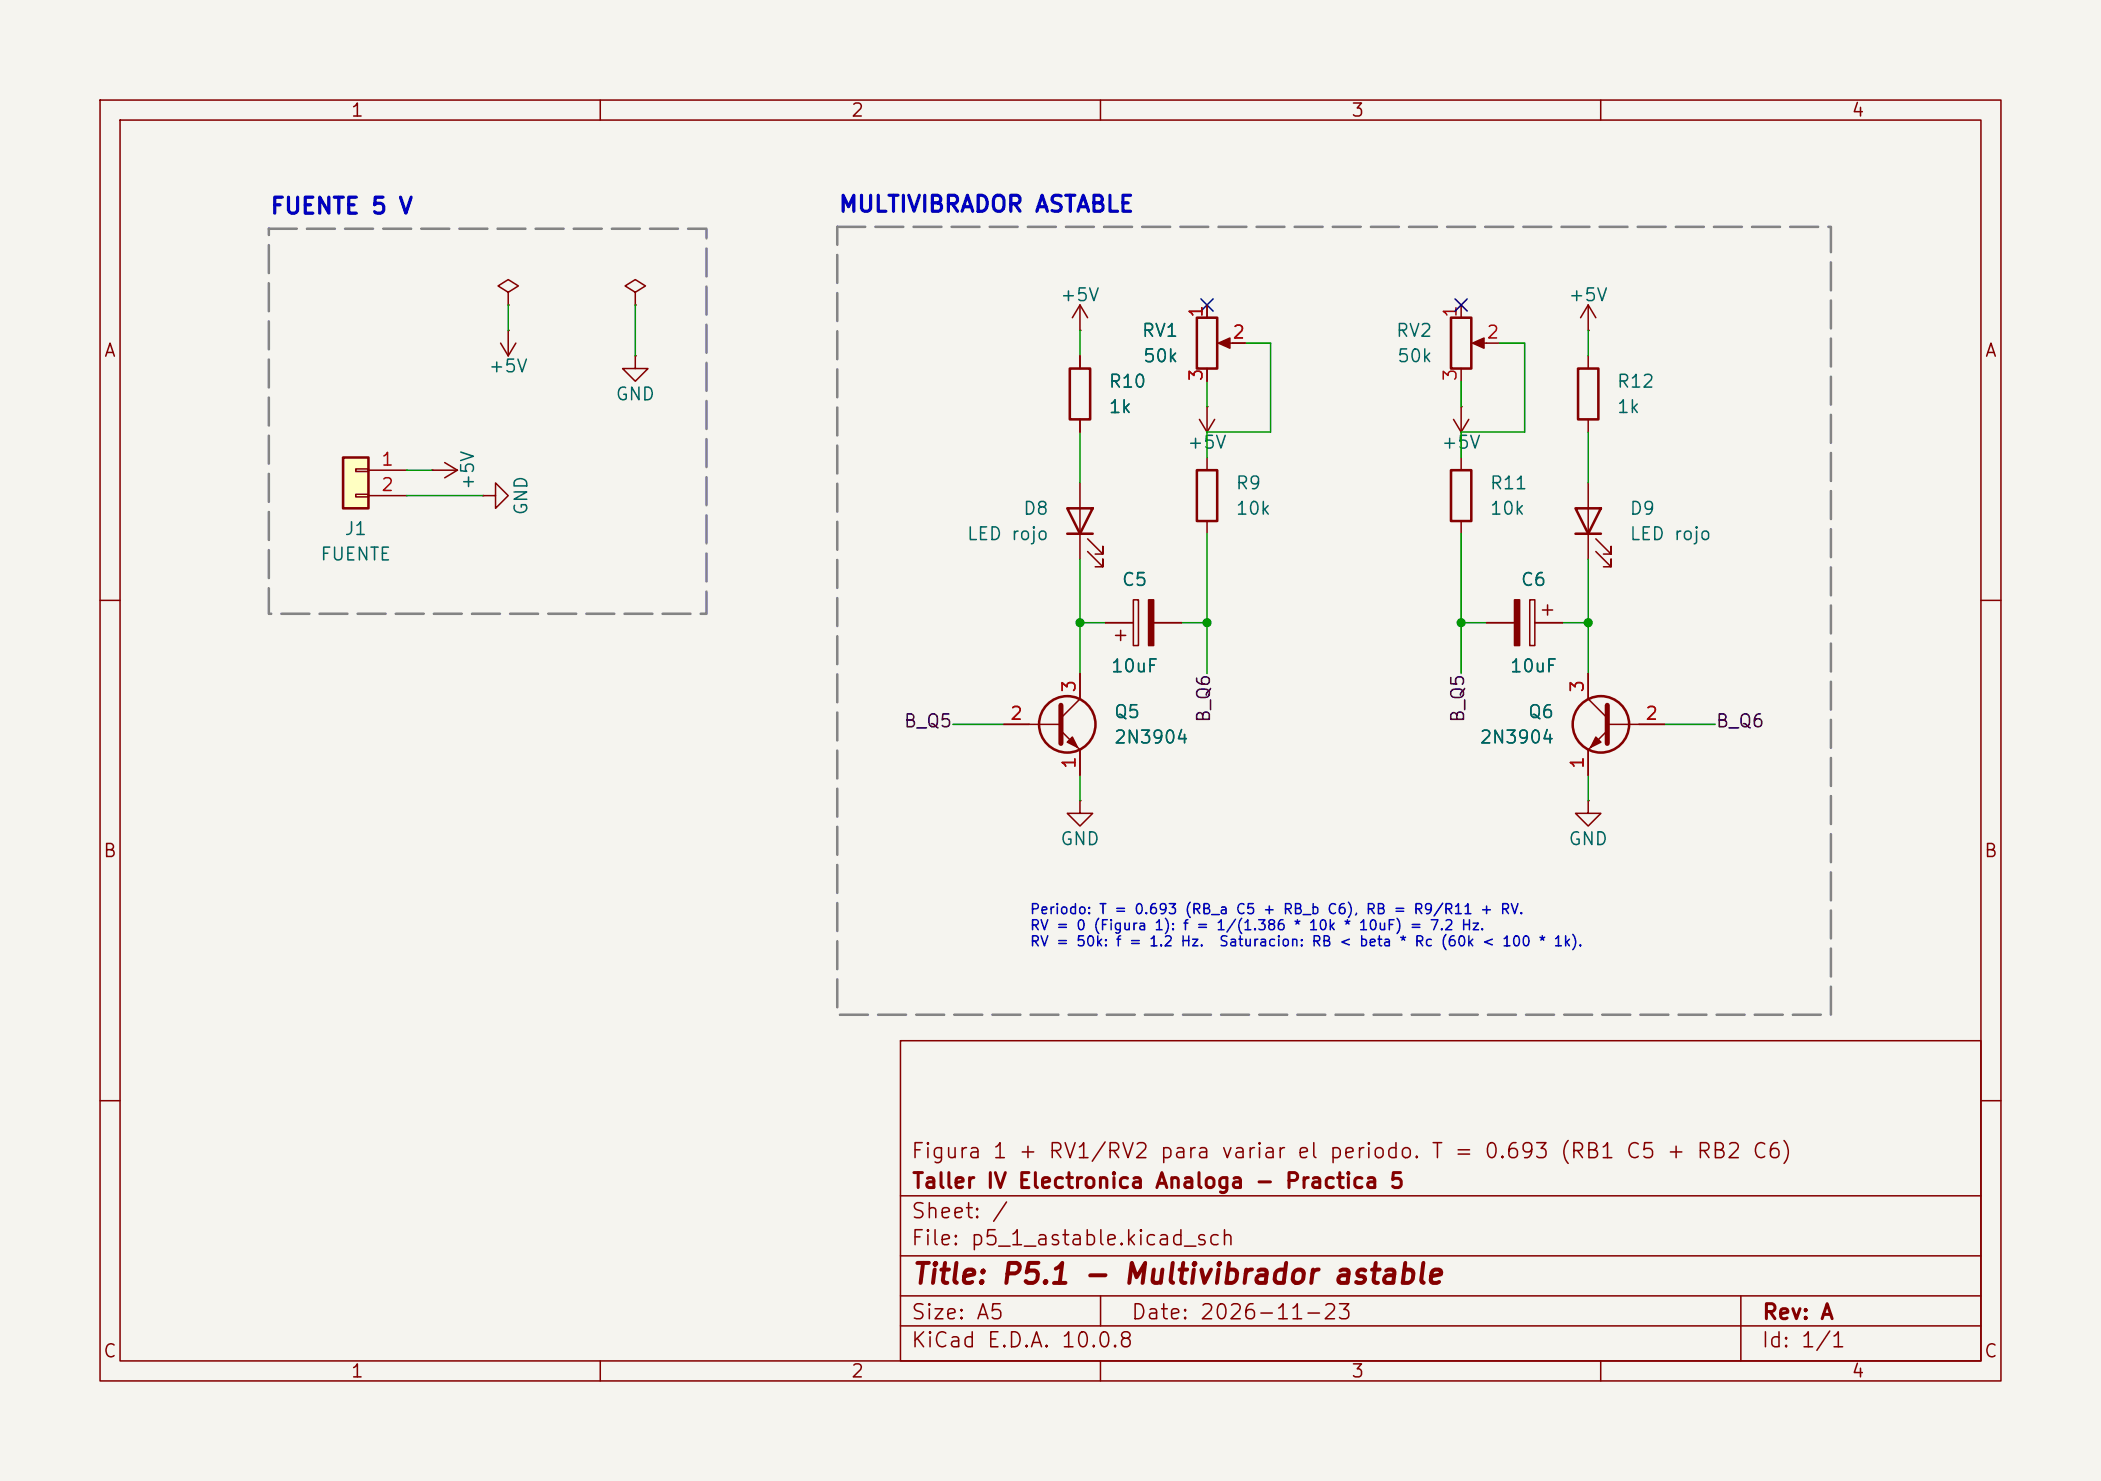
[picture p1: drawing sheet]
<svg xmlns="http://www.w3.org/2000/svg" width="210mm" height="148mm" viewBox="0 0 210 148" stroke-linecap="round" stroke-linejoin="round" font-family="sans-serif">
<path d="M0 0h210v148h-210z" fill="#f5f4ef" stroke="#f5f4ef" stroke-width=".1"/>
<g fill="none" stroke="#840000" stroke-width=".15">
<path d="M10 10h190v128h-190zM12 12h186v124h-186zM60 10v2M110 10v2M160 10v2M50 34.3l.8 1.3M50.8 29.2l1-.6-1-.7-1 .7 1 .6v1.3M50.8 30.5h.1M50.8 33h.1M50.8 33v2.6M51.6 34.3l-.8 1.3M63.5 35.6v1.2h1.3l-1.3 1.3-1.3-1.3h1.3"/>
<path d="M63.5 35.6h.1M63.5 29.2l1-.6-1-.7-1 .7 1 .6v1.3M63.5 30.5h.1M43.2 47h.1M43.2 47h2.5M44.4 46.2l1.3 .8M45.7 47l-1.3 .8M107.9 48.3v7.6M108.7 55.1l1.5 1.5v-.7v.7h-.7M108.7 53.8l1.5 1.6v-.8v.8h-.7M113.3 59.9h.5v4.6h-.5zM145.3 41.9l.7 1.3"/>
<path d="M146 40.6h.1M146 40.6v2.6M146.8 41.9l-.8 1.3M158.7 48.3v7.6M159.5 55.1l1.5 1.5v-.7v.7h-.7M159.5 53.8l1.5 1.6v-.8v.8h-.7M10 60h2M100.3 72.4h5.7M106 73l1.9 1.9v2.6M107.9 67.3v2.6l-1.9 1.9M110.5 62.2h2.8M111.5 63.5h1"/>
<path d="M112 63v1M115.3 62.2h2.8M198 60h2M10 110h2M90 104h108v32h-108zM90 119.5h108M198 110h2M60 136v2M90 132.5h108M90 129.5h108M90 125.5h108M110 136v2"/>
<path d="M110 129.5v3M160 136v2M174 129.5v6.5"/>
</g>
<g fill="#840000" stroke="#840000" stroke-width=".15">
<path d="M114.8 59.9h.5v4.6h-.5z"/>
<path d="M107.2 73.7l.5 1-1-.5z"/>
</g>
<path d="M106 70.5v3.8" fill="none" stroke="#840000" stroke-width=".51"/>
<g fill="none" stroke="#840000" stroke-width=".25">
<path d="M106.7 50.8h2.5l-1.3 2.5zM106.7 53.3h2.5M157.5 50.8h2.5l-1.3 2.5zM157.5 53.3h2.5"/>
<circle cx="106.7" cy="72.4" r="2.82"/>
</g>
<path d="M34.3 45.7h2.5v5.1h-2.5z" fill="#ffffc2"/>
<g fill="none" stroke="#840000" stroke-width=".25">
<path d="M106.9 36.8h2.1v5.1h-2.1zM119.6 31.8h2.1v5h-2.1zM145 31.8h2.1v5h-2.1zM157.7 36.8h2.1v5.1h-2.1zM34.3 45.7h2.5v5.1h-2.5zM119.6 47h2.1v5.1h-2.1zM145 47h2.1v5.1h-2.1z"/>
<circle cx="160" cy="72.4" r="2.82"/>
</g>
<g fill="none" stroke="#840000" stroke-width=".15">
<path d="M107.9 33h.1M107.9 30.5l-.7 1.3M107.9 30.5l.8 1.3M107.9 30.5v2.5M107.9 35.6v1.2M120.6 30.5v1.3M120.6 36.8v1.3M122.2 34.3h2.3M146 30.5v1.3M146 36.8v1.3M147.6 34.3h2.3M158.7 33h.1"/>
<path d="M158.7 30.5v2.5M158.7 35.6v1.2M158.7 30.5l-.7 1.3M158.7 30.5l.8 1.3M35.6 46.9h1.2v.2h-1.2zM35.6 49.4h1.2v.3h-1.2zM36.8 47h3.8M36.8 49.5h3.8M48.3 49.5h1.2v-1.2l1.3 1.2-1.3 1.3v-1.3M48.3 49.5h.1M107.9 41.9v1.3M119.9 41.9l.7 1.3"/>
<path d="M120.6 40.6h.1M120.6 40.6v2.6M120.6 45.7v1.3M120.6 52.1v1.2M121.4 41.9l-.8 1.3M146 45.7v1.3M146 52.1v1.2M152.9 59.9h.5v4.6h-.5zM158.7 41.9v1.3M100.3 72.4h2.6M107.9 67.3v2.6M107.9 74.9v2.6"/>
<path d="M110.5 62.2h2.8M115.3 62.2h2.8M148.6 62.2h2.8M153.4 62.2h2.8M154.2 61h1M154.7 60.5v1M158.7 67.3v2.6l2 1.9M160.7 72.4h5.7M160.7 73l-2 1.9v2.6M107.9 80v1.3h1.3l-1.3 1.3-1.2-1.3h1.2M107.9 80h.1M158.7 80v1.3h1.3l-1.3 1.3-1.2-1.3h1.2"/>
<path d="M158.7 80h.1"/>
</g>
<path d="M160.7 70.5v3.8" fill="none" stroke="#840000" stroke-width=".51"/>
<g fill="#840000" stroke="#840000" stroke-width=".15">
<path d="M159.5 73.7l.5 .5-1 .5z"/>
<path d="M151.4 59.9h.5v4.6h-.5z"/>
<path d="M121.8 34.3l1.1-.5v1z"/>
<path d="M147.2 34.3l1.1-.5v1z"/>
</g>
<g fill="none" stroke="#009600" stroke-width=".15">
<path d="M50.8 30.5v2.5M63.5 30.5v5.1M107.9 33v2.6M120.6 38.1v2.5M124.5 34.3h2.5v8.9h-6.4v2.5M146 38.1v2.5M149.9 34.3h2.5v8.9h-6.4v2.5M158.7 33v2.6M40.6 47h2.6M40.6 49.5h7.7M107.9 43.2v5.1M107.9 55.9v11.4"/>
<path d="M120.6 53.3v14M146 53.3v14M158.7 43.2v5.1M158.7 55.9v11.4M95.2 72.4h5.1M107.9 62.2h2.6M107.9 77.5v2.5M118.1 62.2h2.5M146 62.2h2.6M156.2 62.2h2.5M158.7 77.5v2.5M166.4 72.4h5"/>
</g>
<path d="M120 29.9l1.3 1.2M121.3 29.9l-1.3 1.2M145.4 29.9l1.3 1.2M146.7 29.9l-1.3 1.2" fill="none" stroke="#000084" stroke-width=".15"/>
<path d="M26.9 22.9h43.7v38.4h-43.7zM83.7 22.7h99.3v78.7h-99.3z" fill="none" stroke="#848484" stroke-width=".25" stroke-dasharray="2.8 1"/>
<g fill="#009600">
<circle cx="120.6" cy="62.2" r=".46"/>
<circle cx="107.9" cy="62.2" r=".46"/>
<circle cx="146" cy="62.2" r=".46"/>
<circle cx="158.7" cy="62.2" r=".46"/>
</g>
<text font-size="2" fill="#840000" x="91" y="128.8">Title: P5.1 - Multivibrador astable</text>
<g font-size="1.6" fill="#0000c2">
<text x="26.9" y="21.8">FUENTE 5 V</text>
<text x="83.7" y="21.6">MULTIVIBRADOR ASTABLE</text>
</g>
<g font-size="1.5" fill="#840000">
<text x="91" y="116.1">Figura 1 + RV1/RV2 para variar el periodo. T = 0.693 (RB1 C5 + RB2 C6)</text>
<text x="91.1" y="119.1">Taller IV Electronica Analoga - Practica 5</text>
<text x="91" y="124.8">File: p5_1_astable.kicad_sch</text>
<text x="91" y="122.1">Sheet: /</text>
<text x="91" y="135">KiCad E.D.A. 10.0.8</text>
<text x="91" y="132.2">Size: A5</text>
<text x="113" y="132.2">Date: 2026-11-23</text>
<text x="176" y="135">Id: 1/1</text>
<text x="176.1" y="132.2">Rev: A</text>
</g>
<g font-size="1.3" fill="#840000">
<text x="35" y="12">1</text>
<text x="85" y="12">2</text>
<text x="135" y="12">3</text>
<text x="185" y="12">4</text>
<text x="10.3" y="36">A</text>
<text x="198.3" y="36">A</text>
<text x="10.2" y="86">B</text>
<text x="198.2" y="86">B</text>
<text x="10.2" y="136">C</text>
<text x="35" y="138">1</text>
<text x="85" y="138">2</text>
<text x="135" y="138">3</text>
<text x="185" y="138">4</text>
<text x="198.2" y="136">C</text>
</g>
<g font-size="1.3" fill="#006464">
<text x="105.9" y="30.4">+5V</text>
<text x="114" y="34">RV1</text>
<text x="139.4" y="34">RV2</text>
<text x="156.7" y="30.4">+5V</text>
<text x="48.7" y="37.5">+5V</text>
<text x="61.4" y="40.3">GND</text>
<text x="110.7" y="39.1">R10</text>
<text x="110.7" y="41.6">1k</text>
<text x="114.2" y="36.5">50k</text>
<text x="139.6" y="36.5">50k</text>
<text x="161.5" y="39.1">R12</text>
<text x="161.5" y="41.6">1k</text>
<text x="118.6" y="45.2">+5V</text>
<text x="144" y="45.2">+5V</text>
<text x="34.3" y="53.8">J1</text>
<text x="47.7" y="49.1" transform="rotate(-90 47.7 49.1)">+5V</text>
<text x="53" y="51.6" transform="rotate(-90 53 51.6)">GND</text>
<text x="102.2" y="51.8">D8</text>
<text x="123.4" y="49.2">R9</text>
<text x="123.4" y="51.8">10k</text>
<text x="148.8" y="49.2">R11</text>
<text x="148.8" y="51.8">10k</text>
<text x="162.8" y="51.8">D9</text>
<text x="31.9" y="56.3">FUENTE</text>
<text x="96.6" y="54.3">LED rojo</text>
<text x="112" y="58.9">C5</text>
<text x="151.9" y="58.9">C6</text>
<text x="162.8" y="54.3">LED rojo</text>
<text x="111" y="67.5">10uF</text>
<text x="150.8" y="67.5">10uF</text>
<text x="111.3" y="72.1">Q5</text>
<text x="111.3" y="74.6">2N3904</text>
<text x="147.8" y="74.6">2N3904</text>
<text x="152.6" y="72.1">Q6</text>
<text x="105.9" y="84.8">GND</text>
<text x="156.7" y="84.8">GND</text>
</g>
<g font-size="1.3" fill="#a90000">
<text x="120.5" y="31.8" transform="rotate(-90 120.5 31.8)">1</text>
<text x="123.1" y="34.2">2</text>
<text x="145.9" y="31.8" transform="rotate(-90 145.9 31.8)">1</text>
<text x="148.5" y="34.2">2</text>
<text x="120.5" y="38.2" transform="rotate(-90 120.5 38.2)">3</text>
<text x="145.9" y="38.2" transform="rotate(-90 145.9 38.2)">3</text>
<text x="38" y="46.9">1</text>
<text x="38" y="49.4">2</text>
<text x="107.8" y="69.3" transform="rotate(-90 107.8 69.3)">3</text>
<text x="158.6" y="69.3" transform="rotate(-90 158.6 69.3)">3</text>
<text x="100.9" y="72.3">2</text>
<text x="107.8" y="76.9" transform="rotate(-90 107.8 76.9)">1</text>
<text x="158.6" y="76.9" transform="rotate(-90 158.6 76.9)">1</text>
<text x="164.4" y="72.3">2</text>
</g>
<g font-size="1.3" fill="#0f0f0f">
<text x="90.2" y="73">B_Q5</text>
<text x="121.3" y="72.3" transform="rotate(-90 121.3 72.3)">B_Q6</text>
<text x="146.7" y="72.3" transform="rotate(-90 146.7 72.3)">B_Q5</text>
<text x="171.4" y="73">B_Q6</text>
</g>
<g font-size="1" fill="#0000c2">
<text x="102.9" y="91.6">Periodo: T = 0.693 (RB_a C5 + RB_b C6), RB = R9/R11 + RV.</text>
<text x="102.9" y="93.2">RV = 0 (Figura 1): f = 1/(1.386 * 10k * 10uF) = 7.2 Hz.</text>
<text x="102.9" y="94.8">RV = 50k: f = 1.2 Hz.</text>
<text x="121.8" y="94.8">Saturacion: RB &lt; beta * Rc (60k &lt; 100 * 1k).</text>
</g>
</svg>
